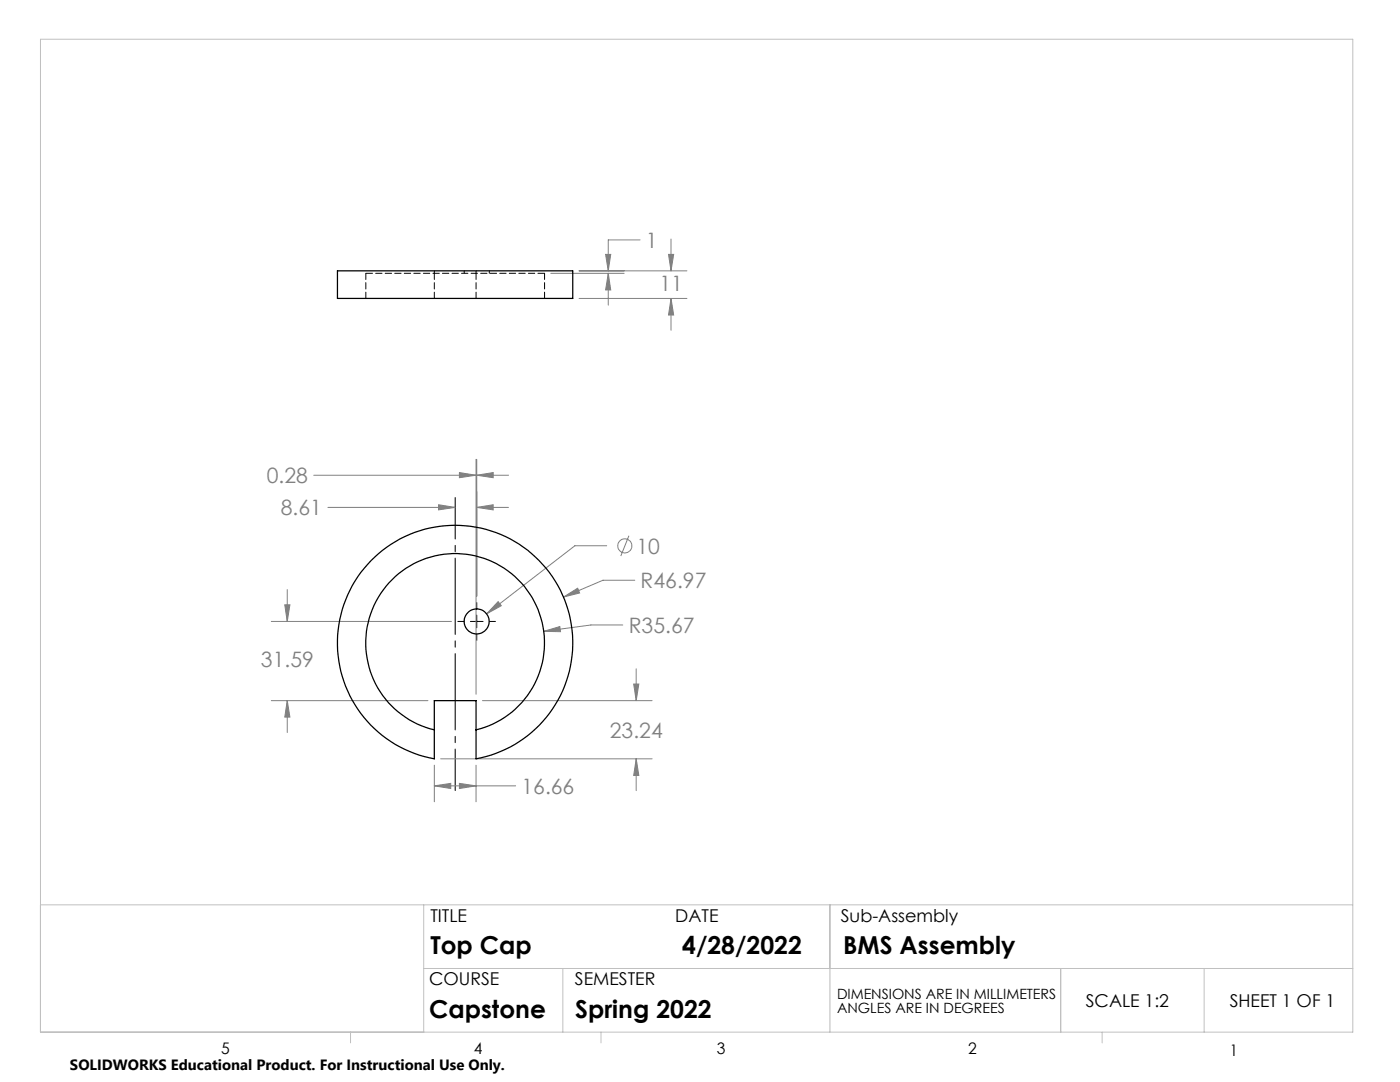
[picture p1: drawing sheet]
<svg xmlns="http://www.w3.org/2000/svg" width="279mm" height="216mm" viewBox="0 0 279 216" stroke-linecap="round" stroke-linejoin="round" font-family="sans-serif">
<g fill="none" stroke="#808080" stroke-width=".2">
<path d="M109.9 54.5h14.7M115.6 54h21.5M115.6 59.5h21.5M120.9 50.8h1l-.5 3.2zM121.4 54.5l.5 3.4h-1zM121.4 54.5v6.4M127.7 47.9h-6.3v6.1M133.4 50.8h1l-.5 3.2zM133.9 59.5l.5 3.4h-1zM133.9 47.7v6.3M133.9 59.5v6.4M62.6 94.8h32.4"/>
<path d="M91.7 94.3l3.3 .5-3.3 .5zM95 91.7v46.8M95.1 94.8l3.3-.5v1zM95.1 91.7v27.3M95.1 94.8h6.4M57.3 117.7v6.3M65.4 101.2h25.4M87.5 100.7l3.3 .5-3.3 .5zM95.1 101.2l3.3-.5v1zM95.1 101.2h6.4M112.5 119.1l2.8-1.7 .4 .9zM121.1 108.9h-6.4l-17.6 13.6"/>
<path d="M125.5 106.9l-1.6 4M126.7 115.8h-6.4l-7.8 3.3M54.2 139.8h31.2M54.2 124h35.9M56.8 120.7h1.1l-.6 3.3zM57.3 139.8l.6 3.3h-1.1zM57.3 139.8v6.4M96.3 139.8h33.8M99.4 120.1l.6 .8-2.9 1.6zM108.5 126l3.2-1 .2 1zM124.3 124.7h-6.4l-9.4 1.3M126.5 136.5h1l-.5 3.3z"/>
<path d="M127 133.5v6.3M86.7 156.8l3.3-.5v1zM86.7 152.7v7.3M86.7 156.8h16.2M87.9 151.4h42.2M91.7 156.3l3.3 .5-3.3 .5zM95 152.7v7.3M127 151.4v6.4M127 151.4l.5 3.3h-1z"/>
<circle cx="124.7" cy="108.9" r="1.41"/>
</g>
<path d="M90.8 157.7v-58.4" fill="none" stroke="#000" stroke-width=".2" stroke-dasharray="15.2 1.3 1.3 1.3" stroke-dashoffset="7"/>
<path d="M91.4 124h1.2M93.9 124h2.5M95.1 120.2v1.3M95.1 122.7v2.6M95.1 126.5v1.3M97.7 124h1.2" fill="none" stroke="#000" stroke-width=".2"/>
<path d="M8.1 7.8h261.9v198.2h-261.9zM8.1 180.6h261.9M84.6 180.6v25.4M84.6 193.3h185.4M112.3 193.3v12.7M165.6 180.6v25.4M211.7 193.3v12.7M240.3 193.3v12.7M70 206v2.1M119.9 206v2.1M220 206v2.1" fill="none" stroke="#c0c0c0" stroke-width=".2"/>
<path d="M120.9 50.8h1l-.5 3.2zM121.4 54.5l.5 3.4h-1zM133.4 50.8h1l-.5 3.2zM133.9 59.5l.5 3.4h-1zM112.5 119.1l3.2-.8-.4-.9zM108.5 126h3.4l-.2-1zM126.5 136.5h1l-.5 3.3zM127 151.4l.5 3.3h-1zM91.7 156.3l3.3 .5-3.3 .5zM86.7 156.8l3.3-.5v1zM99.4 120.1l-2.3 2.4 2.9-1.6zM57.3 139.8l.6 3.3h-1.1zM56.8 120.7h1.1l-.6 3.3zM91.7 94.3l3.3 .5-3.3 .5zM95.1 94.8l3.3-.5v1zM87.5 100.7l3.3 .5-3.3 .5zM95.1 101.2l3.3-.5v1z" fill="#808080"/>
<g fill="none" stroke="#000" stroke-width=".25">
<path d="M67.3 54h47v5.5h-47zM74 111.9a23.5 23.5 0 0 1 37.6 5.4 23.5 23.5 0 0 1-16.6 34.1v-11.6h-8.3v11.6a23.5 23.5 0 0 1-12.7-39.5zM86.7 145.6a17.8 17.8 0 0 1-10.6-27.4 17.8 17.8 0 0 1 29.4 0 17.8 17.8 0 0 1-10.5 27.4"/>
<circle cx="95.1" cy="124" r="2.5"/>
</g>
<path d="M73 54.5v5M86.7 54.5v5M86.7 54v.5M92.6 54v.5M95 54.5v5M95 54v.5M97.6 54.5v-.5M108.7 59.5v-5" fill="none" stroke="#000" stroke-width=".2" stroke-dasharray="1.3 .6"/>
<path d="M108.7 54.5h-35.7" fill="none" stroke="#000" stroke-width=".2" stroke-dasharray="1.3 .6" stroke-dashoffset="-.1"/>
<g font-size="4.9">
<text x="85.9" y="190.4">Top Cap</text>
<text x="136.1" y="190.4">4/28/2022</text>
<text x="168.3" y="190.4">BMS Assembly</text>
<text x="85.6" y="203.1">Capstone</text>
<text x="114.8" y="203.1">Spring 2022</text>
</g>
<g font-size="4.2" fill="#808080">
<text x="128.9" y="49.5">1</text>
<text x="131.6" y="58.1">11</text>
<text x="53.3" y="96.4">0.28</text>
<text x="56.1" y="102.8">8.61</text>
<text x="127" y="110.5">10</text>
<text x="127.9" y="117.4">R46.97</text>
<text x="125.5" y="126.3">R35.67</text>
<text x="52.1" y="133.2">31.59</text>
<text x="121.7" y="147.2">23.24</text>
<text x="104.1" y="158.4">16.66</text>
</g>
<g font-size="3.5">
<text x="85.9" y="183.9">TITLE</text>
<text x="134.8" y="183.9">DATE</text>
<text x="167.8" y="183.9">Sub-Assembly</text>
<text x="85.6" y="196.5">COURSE</text>
<text x="114.7" y="196.5">SEMESTER</text>
<text x="216.7" y="200.9">SCALE 1:2</text>
<text x="245.4" y="200.9">SHEET 1 OF 1</text>
</g>
<g font-size="3.2">
<text x="44.2" y="210.4">5</text>
<text x="94.6" y="210.3">4</text>
<text x="143.1" y="210.4">3</text>
<text x="193.2" y="210.3">2</text>
<text x="245.4" y="210.6">1</text>
</g>
<text font-size="3" x="14" y="213.5">SOLIDWORKS Educational Product. For Instructional Use Only.</text>
<g font-size="2.8">
<text x="167" y="199.3">DIMENSIONS ARE IN MILLIMETERS</text>
<text x="167" y="202.1">ANGLES ARE IN DEGREES</text>
</g>
</svg>
